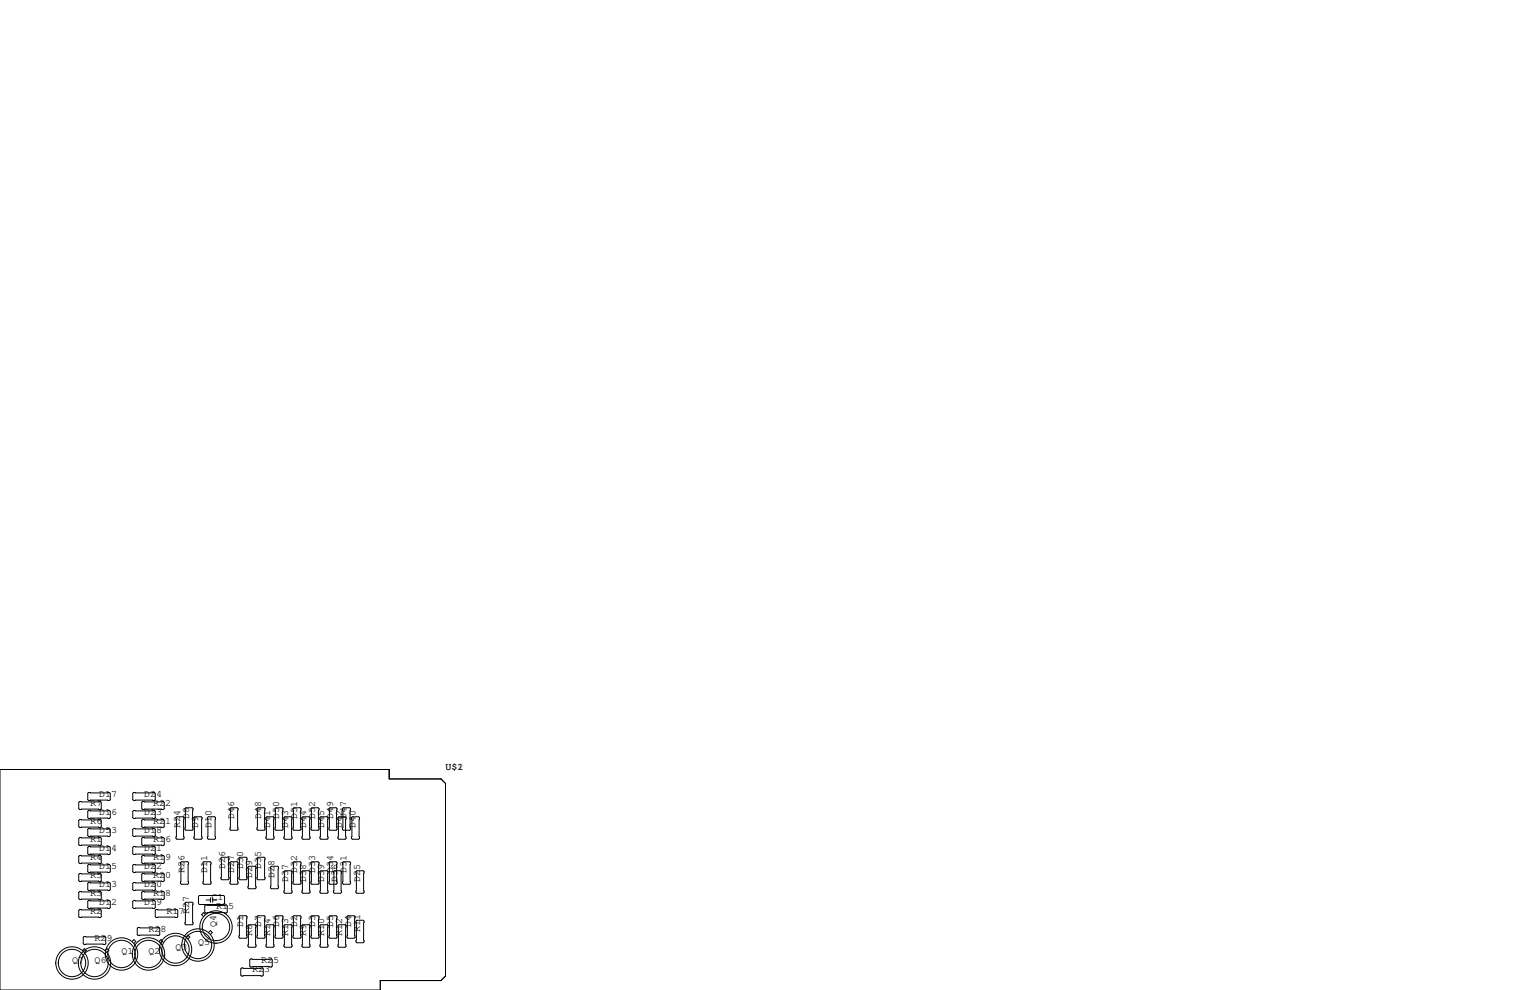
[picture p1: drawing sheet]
<svg xmlns="http://www.w3.org/2000/svg" width="432mm" height="279mm" viewBox="0 0 432 279" stroke-linecap="round" stroke-linejoin="round" font-family="sans-serif">
<g fill="none" stroke="#000" stroke-width=".28">
<path d="M0 217.2h109.9v2.6h14.6l1.2 1.3v54.4l-1.2 1.2h-17.2v2.7h-107.3zM22.5 236.3h5.8l.3 .3v1.8l-.3 .2h-5.8l-.3-.2v-1.8zM22.5 226.2h5.8l.3 .2v1.8l-.3 .3h-5.8l-.3-.3v-1.8zM22.5 231.3h5.8l.3 .2v1.8l-.3 .3h-5.8l-.3-.3v-1.8zM25 233.8h5.9l.2 .3v1.7l-.2 .3h-5.9l-.2-.3v-1.7zM25 238.9h5.9l.2 .2v1.8l-.2 .3h-5.9l-.2-.3v-1.8zM25 223.6h5.9l.2 .3v1.8l-.2 .2h-5.9l-.2-.2v-1.8zM25 228.7h5.9l.2 .3v1.8l-.2 .2h-5.9l-.2-.2v-1.8zM37.7 233.8h5.9l.2 .3v1.7l-.2 .3h-5.9l-.2-.3v-1.7zM37.7 223.6h5.9l.2 .3v1.8l-.2 .2h-5.9l-.2-.2v-1.8zM37.7 228.7h5.9l.2 .3v1.8l-.2 .2h-5.9l-.2-.2v-1.8zM37.7 238.9h5.9l.2 .2v1.8l-.2 .3h-5.9l-.2-.3v-1.8z"/>
<path d="M40.3 236.3h5.8l.3 .3v1.8l-.3 .2h-5.8l-.3-.2v-1.8zM40.3 231.3h5.8l.3 .2v1.8l-.3 .3h-5.8l-.3-.3v-1.8zM40.3 226.2h5.8l.3 .2v1.8l-.3 .3h-5.8l-.3-.3v-1.8zM49.7 230.8l.2-.3h1.8l.2 .3v5.8l-.2 .3h-1.8l-.2-.3zM52.2 228.2l.3-.2h1.7l.3 .2v5.9l-.3 .2h-1.7l-.3-.2zM54.7 230.8l.3-.3h1.8l.2 .3v5.8l-.2 .3h-1.8l-.3-.3zM58.5 230.8l.3-.3h1.8l.2 .3v5.8l-.2 .3h-1.8l-.3-.3zM64.9 228.2l.3-.2h1.7l.3 .2v5.9l-.3 .2h-1.7l-.3-.2zM72.5 228.2l.3-.2h1.7l.3 .2v5.9l-.3 .2h-1.7l-.3-.2zM75.3 230.5h1.8l.2 .3v5.8l-.2 .3h-1.8l-.2-.3v-5.8zM77.6 228.2l.3-.2h1.7l.3 .2v5.9l-.3 .2h-1.7l-.3-.2zM80.1 230.8l.3-.3h1.8l.2 .3v5.8l-.2 .3h-1.8l-.3-.3z"/>
<path d="M82.7 228.2l.2-.2h1.8l.3 .2v5.9l-.3 .2h-1.8l-.2-.2zM85.2 230.8l.3-.3h1.7l.3 .3v5.8l-.3 .3h-1.7l-.3-.3zM87.8 228.2l.2-.2h1.8l.2 .2v5.9l-.2 .2h-1.8l-.2-.2zM90.6 230.5h1.7l.3 .3v5.8l-.3 .3h-1.7l-.3-.3v-5.8zM92.8 228.2l.3-.2h1.8l.2 .2v5.9l-.2 .2h-1.8l-.3-.2zM95.6 230.5h1.8l.3 .3v5.8l-.3 .3h-1.8l-.2-.3v-5.8zM96.6 228.2l.3-.2h1.8l.2 .2v5.9l-.2 .2h-1.8l-.3-.2zM99.2 230.8l.2-.3h1.8l.3 .3v5.8l-.3 .3h-1.8l-.2-.3zM22.5 241.4h5.8l.3 .3v1.8l-.3 .2h-5.8l-.3-.2v-1.8zM22.5 246.5h5.8l.3 .3v1.7l-.3 .3h-5.8l-.3-.3v-1.7zM22.5 251.6h5.8l.3 .2v1.8l-.3 .3h-5.8l-.3-.3v-1.8zM22.5 256.7h5.8l.3 .2v1.8l-.3 .3h-5.8l-.3-.3v-1.8z"/>
<path d="M25 244h5.9l.2 .2v1.8l-.2 .3h-5.9l-.2-.3v-1.8zM25 249h5.9l.2 .3v1.8l-.2 .2h-5.9l-.2-.2v-1.8zM25 254.1h5.9l.2 .3v1.8l-.2 .2h-5.9l-.2-.2v-1.8zM37.5 249.3l.2-.3h5.9l.2 .3v1.8l-.2 .2h-5.9l-.2-.2zM37.5 254.4l.2-.3h5.9l.2 .3v1.8l-.2 .2h-5.9l-.2-.2zM37.7 244h5.9l.2 .2v1.8l-.2 .3h-5.9l-.2-.3v-1.8zM40 251.8l.3-.2h5.8l.3 .2v1.8l-.3 .3h-5.8l-.3-.3zM40 246.8l.3-.3h5.8l.3 .3v1.7l-.3 .3h-5.8l-.3-.3zM40.3 241.4h5.8l.3 .3v1.8l-.3 .2h-5.8l-.3-.2v-1.8zM43.8 256.9l.3-.2h5.8l.3 .2v1.8l-.3 .3h-5.8l-.3-.3zM50.9 243.5l.3-.3h1.8l.2 .3v5.8l-.2 .3h-1.8l-.3-.3zM52.2 254.9l.3-.3h1.7l.3 .3v5.8l-.3 .3h-1.7l-.3-.3z"/>
<path d="M56 253l.3-.3h6.8l.3 .3v2l-.3 .3h-6.8l-.3-.3zM57.3 243.5l.2-.3h1.8l.3 .3v5.8l-.3 .3h-1.8l-.2-.3zM57.8 255.7l.2-.3h5.9l.2 .3v1.7l-.2 .3h-5.9l-.2-.3zM58 258.1l-.6-.5-.5 .5 .5 .5M58.2 254h1.2M59.4 253.4v1.2M60 254h1.2M60 253.4v1.2M62.4 242.2l.2-.3h1.8l.2 .3v5.8l-.2 .3h-1.8l-.2-.3zM64.9 243.5l.3-.3h1.7l.3 .3v5.8l-.3 .3h-1.7l-.3-.3zM67.4 258.7l.3-.3h1.8l.2 .3v5.8l-.2 .3h-1.8l-.3-.3zM67.4 242.2l.3-.3h1.8l.2 .3v5.8l-.2 .3h-1.8l-.3-.3z"/>
<path d="M70 244.7l.2-.2h1.8l.3 .2v5.9l-.3 .2h-1.8l-.2-.2zM72.5 258.7l.3-.3h1.7l.3 .3v5.8l-.3 .3h-1.7l-.3-.3zM72.5 242.2l.3-.3h1.7l.3 .3v5.8l-.3 .3h-1.7l-.3-.3zM76.3 244.7l.3-.2h1.8l.2 .2v5.9l-.2 .2h-1.8l-.3-.2zM77.6 258.7l.3-.3h1.7l.3 .3v5.8l-.3 .3h-1.7l-.3-.3zM80.1 246l.3-.3h1.8l.2 .3v5.8l-.2 .3h-1.8l-.3-.3zM82.7 258.7l.2-.3h1.8l.3 .3v5.8l-.3 .3h-1.8l-.2-.3zM82.9 243.2h1.8l.3 .3v5.8l-.3 .3h-1.8l-.2-.3v-5.8zM85.2 246l.3-.3h1.7l.3 .3v5.8l-.3 .3h-1.7l-.3-.3zM87.8 258.7l.2-.3h1.8l.2 .3v5.8l-.2 .3h-1.8l-.2-.3zM88 243.2h1.8l.2 .3v5.8l-.2 .3h-1.8l-.2-.3v-5.8zM90.3 246l.3-.3h1.7l.3 .3v5.8l-.3 .3h-1.7l-.3-.3z"/>
<path d="M92.8 258.7l.3-.3h1.8l.2 .3v5.8l-.2 .3h-1.8l-.3-.3zM93.1 243.2h1.8l.2 .3v5.8l-.2 .3h-1.8l-.3-.3v-5.8zM94.1 246l.3-.3h1.7l.3 .3v5.8l-.3 .3h-1.7l-.3-.3zM96.9 243.2h1.8l.2 .3v5.8l-.2 .3h-1.8l-.3-.3v-5.8zM97.9 258.7l.3-.3h1.7l.3 .3v5.8l-.3 .3h-1.7l-.3-.3zM100.5 246l.2-.3h1.8l.2 .3v5.8l-.2 .3h-1.8l-.2-.3zM100.5 260l.2-.3h1.8l.2 .3v5.8l-.2 .3h-1.8l-.2-.3zM23.3 268.2l.5-.5 .6 .5-.6 .6M23.7 264.3h5.9l.2 .2v1.8l-.2 .3h-5.9l-.2-.3v-1.8zM29.6 268.2l.6-.5 .5 .5-.5 .6M37.3 265.7l.5-.5 .5 .5-.5 .5M38.7 262l.3-.3h5.8l.3 .3v1.8l-.3 .2h-5.8l-.3-.2z"/>
<path d="M44.9 265.7l.5-.5 .5 .5-.5 .5M52.5 264.4l.5-.5 .6 .5-.6 .6M58.9 263.2l.5-.6 .5 .6-.5 .5M67.9 273.4l.3-.2h5.8l.3 .2v1.8l-.3 .3h-5.8l-.3-.3zM70 261.2l.2-.2h1.8l.3 .2v5.9l-.3 .2h-1.8l-.2-.2zM70.5 270.9l.2-.3h5.9l.2 .3v1.8l-.2 .2h-5.9l-.2-.2zM75.1 261.2l.2-.2h1.8l.2 .2v5.9l-.2 .2h-1.8l-.2-.2zM80.1 261.2l.3-.2h1.8l.2 .2v5.9l-.2 .2h-1.8l-.3-.2zM85.2 261.2l.3-.2h1.7l.3 .2v5.9l-.3 .2h-1.7l-.3-.2zM90.3 261.2l.3-.2h1.7l.3 .2v5.9l-.3 .2h-1.7l-.3-.2zM95.4 261.2l.2-.2h1.8l.3 .2v5.9l-.3 .2h-1.8l-.2-.2z"/>
<circle cx="20.3" cy="271.8" r="3.9"/>
<circle cx="20.3" cy="271.8" r="4.6"/>
<circle cx="26.7" cy="271.8" r="3.9"/>
<circle cx="26.7" cy="271.8" r="4.6"/>
<circle cx="34.3" cy="269.2" r="4.6"/>
<circle cx="34.3" cy="269.2" r="3.9"/>
<circle cx="41.9" cy="269.2" r="3.9"/>
<circle cx="41.9" cy="269.2" r="4.6"/>
<circle cx="49.5" cy="268" r="3.9"/>
<circle cx="49.5" cy="268" r="4.6"/>
<circle cx="55.9" cy="266.7" r="3.9"/>
<circle cx="55.9" cy="266.7" r="4.6"/>
<circle cx="61" cy="261.6" r="4.6"/>
<circle cx="61" cy="261.6" r="3.9"/>
</g>
<g font-size="2.8">
<text x="125.7" y="217.2">U$1</text>
<text x="129.1" y="217.2">2</text>
<text x="25.4" y="227.3">R7</text>
<text x="27.9" y="224.8">D17</text>
<text x="40.6" y="224.8">D24</text>
<text x="43.2" y="227.3">R22</text>
<text x="25.4" y="232.4">R6</text>
<text x="27.9" y="229.9">D16</text>
<text x="40.6" y="229.9">D23</text>
<text x="43.2" y="232.4">R21</text>
<text x="50.8" y="233.7" transform="rotate(-90 50.8 233.7)">R24</text>
<text x="53.3" y="231.1" transform="rotate(-90 53.3 231.1)">D8</text>
<text x="55.9" y="233.7" transform="rotate(-90 55.9 233.7)">D9</text>
<text x="59.7" y="233.7" transform="rotate(-90 59.7 233.7)">D10</text>
<text x="66" y="231.1" transform="rotate(-90 66 231.1)">D46</text>
<text x="73.7" y="231.1" transform="rotate(-90 73.7 231.1)">D48</text>
<text x="76.2" y="233.7" transform="rotate(-90 76.2 233.7)">D41</text>
<text x="78.7" y="231.1" transform="rotate(-90 78.7 231.1)">D50</text>
<text x="81.3" y="233.7" transform="rotate(-90 81.3 233.7)">D43</text>
<text x="83.8" y="231.1" transform="rotate(-90 83.8 231.1)">D51</text>
<text x="86.4" y="233.7" transform="rotate(-90 86.4 233.7)">D44</text>
<text x="88.9" y="231.1" transform="rotate(-90 88.9 231.1)">D52</text>
<text x="91.4" y="233.7" transform="rotate(-90 91.4 233.7)">D45</text>
<text x="94" y="231.1" transform="rotate(-90 94 231.1)">D49</text>
<text x="96.5" y="233.7" transform="rotate(-90 96.5 233.7)">D42</text>
<text x="97.8" y="231.1" transform="rotate(-90 97.8 231.1)">D47</text>
<text x="100.3" y="233.7" transform="rotate(-90 100.3 233.7)">D40</text>
<text x="25.4" y="237.5">R1</text>
<text x="27.9" y="234.9">D53</text>
<text x="40.6" y="234.9">D18</text>
<text x="43.2" y="237.5">R16</text>
<text x="25.4" y="242.6">R4</text>
<text x="27.9" y="240">D14</text>
<text x="27.9" y="245.1">D15</text>
<text x="40.6" y="240">D21</text>
<text x="40.6" y="245.1">D22</text>
<text x="43.2" y="242.6">R19</text>
<text x="63.5" y="245.1" transform="rotate(-90 63.5 245.1)">D26</text>
<text x="68.6" y="245.1" transform="rotate(-90 68.6 245.1)">D30</text>
<text x="73.7" y="245.1" transform="rotate(-90 73.7 245.1)">D35</text>
<text x="25.4" y="247.6">R5</text>
<text x="27.9" y="250.2">D13</text>
<text x="40.6" y="250.2">D20</text>
<text x="43.2" y="247.6">R20</text>
<text x="52.1" y="246.4" transform="rotate(-90 52.1 246.4)">R26</text>
<text x="58.4" y="246.4" transform="rotate(-90 58.4 246.4)">D11</text>
<text x="66" y="246.4" transform="rotate(-90 66 246.4)">D27</text>
<text x="71.1" y="247.6" transform="rotate(-90 71.1 247.6)">D29</text>
<text x="77.5" y="247.6" transform="rotate(-90 77.5 247.6)">D28</text>
<text x="81.3" y="248.9" transform="rotate(-90 81.3 248.9)">D37</text>
<text x="83.8" y="246.4" transform="rotate(-90 83.8 246.4)">D32</text>
<text x="86.4" y="248.9" transform="rotate(-90 86.4 248.9)">D38</text>
<text x="88.9" y="246.4" transform="rotate(-90 88.9 246.4)">D33</text>
<text x="91.4" y="248.9" transform="rotate(-90 91.4 248.9)">D39</text>
<text x="94" y="246.4" transform="rotate(-90 94 246.4)">D34</text>
<text x="95.2" y="248.9" transform="rotate(-90 95.2 248.9)">D36</text>
<text x="97.8" y="246.4" transform="rotate(-90 97.8 246.4)">D31</text>
<text x="101.6" y="248.9" transform="rotate(-90 101.6 248.9)">D25</text>
<text x="25.4" y="257.8">R2</text>
<text x="25.4" y="252.7">R3</text>
<text x="27.9" y="255.3">D12</text>
<text x="40.6" y="255.3">D19</text>
<text x="43.2" y="252.7">R18</text>
<text x="47" y="257.8">R17</text>
<text x="53.3" y="257.8" transform="rotate(-90 53.3 257.8)">R27</text>
<text x="59.7" y="254">C1</text>
<text x="61" y="256.5">R15</text>
<text x="41.9" y="262.9">R28</text>
<text x="61" y="261.6" transform="rotate(-90 61 261.6)">Q4</text>
<text x="68.6" y="261.6" transform="rotate(-90 68.6 261.6)">D1</text>
<text x="73.7" y="261.6" transform="rotate(-90 73.7 261.6)">D7</text>
<text x="78.7" y="261.6" transform="rotate(-90 78.7 261.6)">D6</text>
<text x="83.8" y="261.6" transform="rotate(-90 83.8 261.6)">D2</text>
<text x="88.9" y="261.6" transform="rotate(-90 88.9 261.6)">D3</text>
<text x="94" y="261.6" transform="rotate(-90 94 261.6)">D5</text>
<text x="99.1" y="261.6" transform="rotate(-90 99.1 261.6)">D4</text>
<text x="101.6" y="262.9" transform="rotate(-90 101.6 262.9)">R11</text>
<text x="26.7" y="265.4">R29</text>
<text x="34.3" y="269.2">Q1</text>
<text x="41.9" y="269.2">Q2</text>
<text x="49.5" y="268">Q3</text>
<text x="55.9" y="266.7">Q5</text>
<text x="71.1" y="264.2" transform="rotate(-90 71.1 264.2)">R8</text>
<text x="76.2" y="264.2" transform="rotate(-90 76.2 264.2)">R14</text>
<text x="81.3" y="264.2" transform="rotate(-90 81.3 264.2)">R13</text>
<text x="86.4" y="264.2" transform="rotate(-90 86.4 264.2)">R9</text>
<text x="91.4" y="264.2" transform="rotate(-90 91.4 264.2)">R10</text>
<text x="96.5" y="264.2" transform="rotate(-90 96.5 264.2)">R12</text>
<text x="20.3" y="271.8">Q7</text>
<text x="26.7" y="271.8">Q6</text>
<text x="71.1" y="274.3">R23</text>
<text x="73.7" y="271.8">R25</text>
</g>
</svg>
